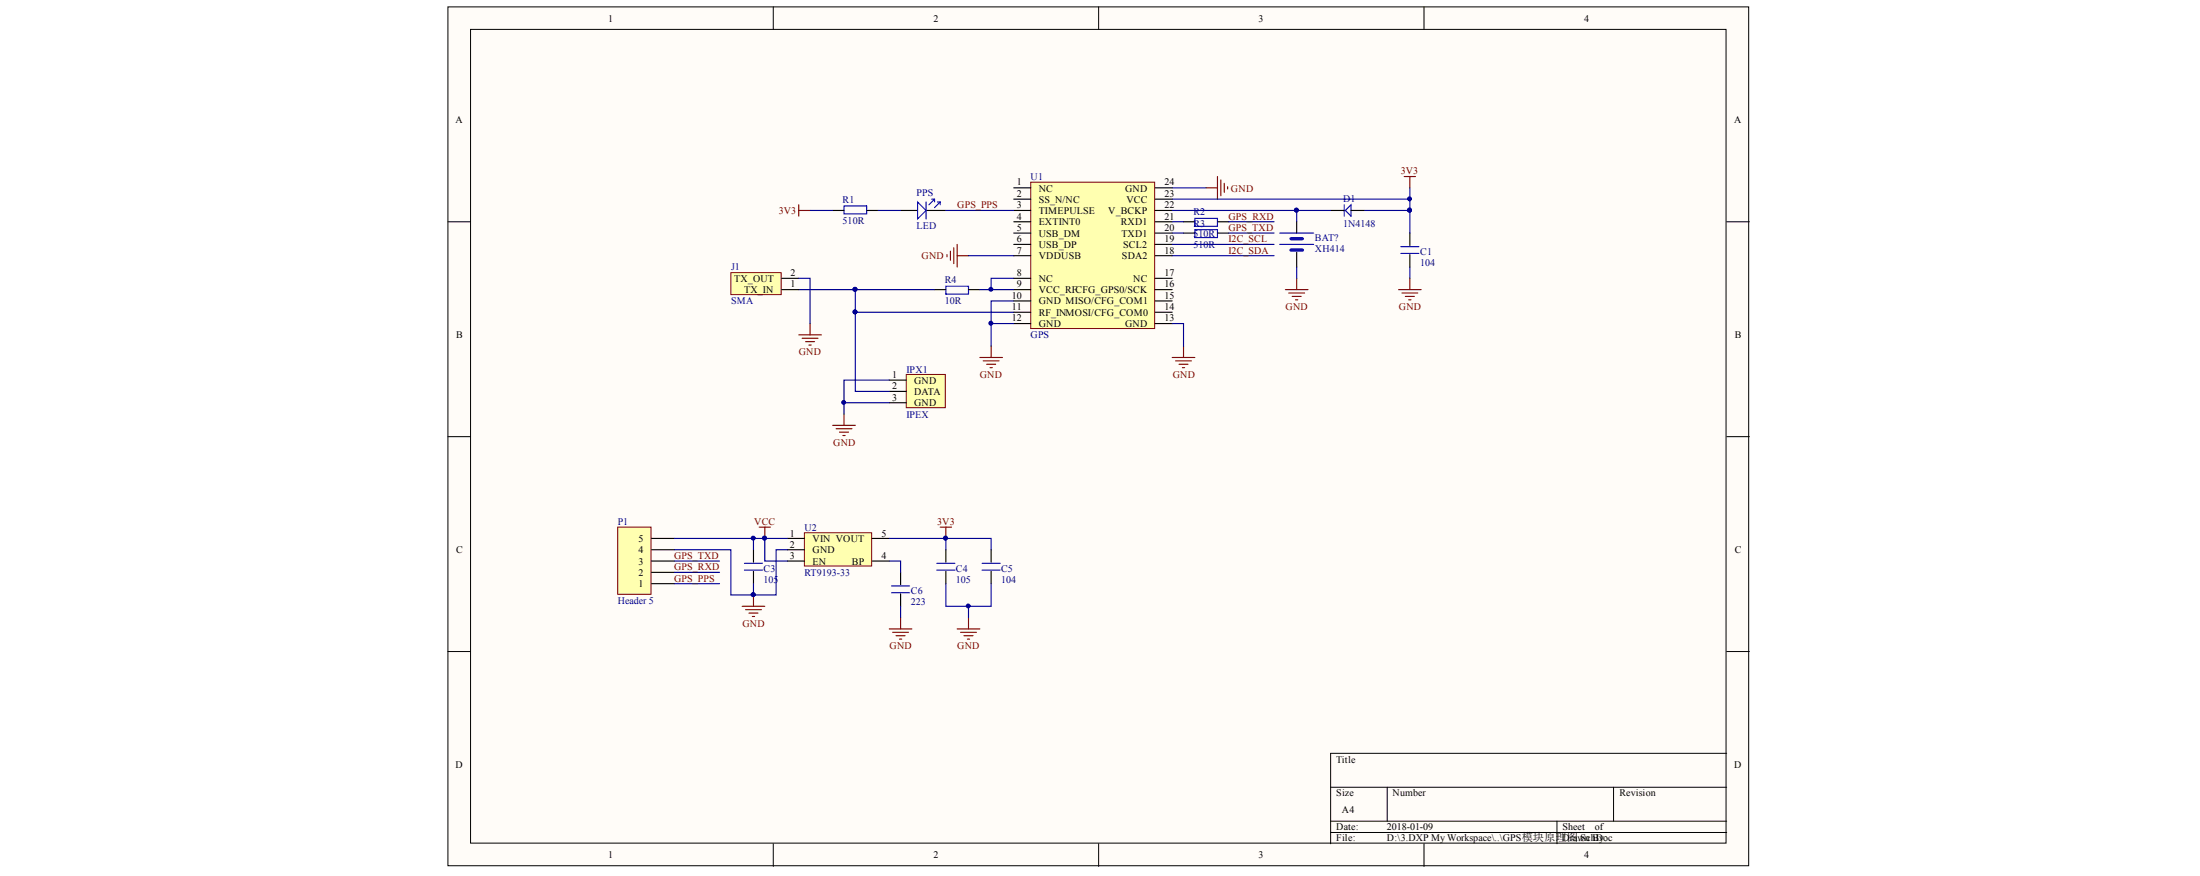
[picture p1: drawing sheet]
<svg xmlns="http://www.w3.org/2000/svg" width="297mm" height="118mm" viewBox="0 0 297 118" stroke-linecap="round" stroke-linejoin="round" font-family="sans-serif">
<g fill="#fffcf8" stroke="#000" stroke-width=".14">
<path d="M60.5 .9h175.6v115.9h-175.6z"/>
<path d="M63.5 4h169.5v109.7h-169.5z"/>
</g>
<g fill="none" stroke="#000" stroke-width=".14">
<path d="M104.4 .9v3.1M148.3 .9v3.1M192.3 .9v3.1M60.5 29.9h3M233.1 29.9h3.1M60.5 58.9h3M233.1 58.9h3.1M60.5 87.9h3M233.1 87.9h3.1M104.4 113.8v3.1M148.3 113.8v3.1M179.7 106.2h53.4"/>
<path d="M179.7 110.8h53.4M179.7 112.3h53.4M187.3 106.2v4.6M192.3 113.8v3.1M210.2 110.8v3M217.9 106.2v4.6M233.1 101.6h-53.4v12.2"/>
</g>
<path d="M139.2 24.6h16.7v19.7h-16.7z" fill="#ffffb0" stroke="#800000" stroke-width=".14"/>
<g fill="none" stroke="#000" stroke-width=".15">
<path d="M136.9 25.3h2.3M136.9 26.9h2.3M136.9 28.4h2.3M136.9 29.9h2.3M136.9 31.4h2.3M136.9 33h2.3M136.9 34.5h2.3M136.9 37.5h2.3M136.9 39.1h2.3M156 25.3h2.3M156 26.9h2.3M156 28.4h2.3"/>
<path d="M156 29.9h2.3M156 31.4h2.3M156 33h2.3M156 34.5h2.3M156 37.5h2.3M156 39.1h2.3M136.9 43.7h2.3M136.9 42.1h2.3M136.9 40.6h2.3M156 43.7h2.3M156 42.1h2.3M156 40.6h2.3"/>
</g>
<path d="M83.4 71.1h4.5v9.1h-4.5z" fill="#ffffb0" stroke="#800000" stroke-width=".14"/>
<path d="M88 78.7h3M88 77.2h3M88 75.7h3M88 74.2h3M88 72.6h3M101.7 74.2v1.6M101.7 77.1v1.6" fill="none" stroke="#000" stroke-width=".15"/>
<path d="M100.5 76.9h2.5M100.5 76h2.5" fill="none" stroke="#00f" stroke-width=".15"/>
<path d="M108.6 71.9h9.1v4.5h-9.1z" fill="#ffffb0" stroke="#800000" stroke-width=".14"/>
<g fill="none" stroke="#000" stroke-width=".15">
<path d="M112.4 28.4h1.6M117 28.4h1.5M121.6 28.4h2.3M125 28.4h2.7M126.2 39.1h1.5M130.8 39.1h1.5M159.8 29.9h1.5M159.8 31.4h1.5M164.4 29.9h1.5M164.4 31.4h1.5M175.1 29.9v1.5M175.1 34v2"/>
<path d="M179.7 28.4h1.8M182.4 28.4h1.8M190.4 31.4v1.7M190.4 34.3v1.7M106.3 72.6h2.3M106.3 74.2h2.3M106.3 75.7h2.3M117.8 72.6h2.3M117.8 75.7h2.3M121.6 77.2v1.7M127.7 74.2v1.6M127.7 77.1v1.6"/>
<path d="M133.8 74.2v1.6M133.8 77.1v1.6M121.6 80.1v1.7"/>
</g>
<g fill="none" stroke="#00f" stroke-width=".15">
<path d="M114 27.8h3v1.1h-3zM123.9 27.2l1.1 1.2-1.1 1.1zM125 27.2v2.3M125.8 26.9h.4v.3M126.2 26.9l-.8 .7M126.6 27.2h.3M126.9 27.2l-.7 .8M126.9 27.2v.4M127.7 38.6h3.1v1.1h-3.1zM161.3 29.5h3.1v1h-3.1zM161.3 31h3.1v1.1h-3.1zM172.8 31.4h4.6"/>
<path d="M172.8 33h4.6M181.5 27.6v1.6M181.6 28.4l.8-.8v1.6zM189.1 34.2h2.5M189.1 33.3h2.5M120.4 80h2.4M120.4 79h2.4M126.5 76.9h2.4M126.5 76h2.4M132.6 76.9h2.4M132.6 76h2.4"/>
</g>
<g fill="none" stroke="#000080" stroke-width=".15">
<path d="M107.8 39.1h7.7v3h21.4M109.4 28.4h3M118.5 28.4h3.1M127.7 28.4h9.2M130.8 34.5h6.1M132.3 39.1h4.6M136.9 37.5h-3.1v1.6M158.3 28.4h16.8v1.5M158.3 25.3h4.6M158.3 29.9h1.5M158.3 31.4h1.5M158.3 33h13.7"/>
<path d="M158.3 34.5h13.7M158.3 26.9h32.1M165.9 29.9h6.1M165.9 31.4h6.1M175.1 28.4h4.6M175.1 36v1.5M184.2 28.4h6.2M190.4 25.3v6.1M190.4 36v1.5M133.8 43.7h3.1M136.9 40.6h-3.1v6.1M158.3 43.7h1.5v3"/>
<path d="M91 74.2h7.7v6.1h6.1v-6.1h1.5M91 72.6h15.3M91 75.7h6.1M91 77.2h6.1M91 78.7h6.1M101.7 72.6v1.6M101.7 78.7v1.6M103.3 72.6v3.1h3M120.1 75.7h1.5v1.5M120.1 72.6h13.7v1.6M127.7 78.7v3.1h6.1v-3.1M127.7 72.6v1.6"/>
<path d="M121.6 81.8v1.5M130.8 81.8v1.5"/>
</g>
<g fill="#000080" stroke="#000080" stroke-width=".14">
<circle cx="101.7" cy="72.6" r=".26"/>
<circle cx="101.7" cy="80.2" r=".26"/>
<circle cx="103.2" cy="72.6" r=".26"/>
<circle cx="127.7" cy="72.6" r=".26"/>
<circle cx="130.7" cy="81.7" r=".26"/>
<circle cx="133.8" cy="39" r=".26"/>
<circle cx="133.8" cy="43.6" r=".26"/>
<circle cx="115.4" cy="39" r=".26"/>
<circle cx="190.3" cy="28.3" r=".26"/>
<circle cx="175" cy="28.3" r=".26"/>
<circle cx="190.3" cy="26.8" r=".26"/>
<circle cx="115.4" cy="42.1" r=".26"/>
</g>
<g fill="none" stroke="#800000" stroke-width=".15">
<path d="M107.8 27.6v1.6M107.8 28.4h1.6M127.9 34.3v.3M128.3 33.9v1.2M128.8 33.4v2.2M129.2 33v3M129.2 34.5h1.6M162.9 25.3h1.5M164.4 23.8v3.1M164.8 24.3v2.1M165.3 24.7v1.3M165.8 25.2v.3"/>
<path d="M173.5 39.1h3.1M174 39.5h2.1M174.5 40h1.2M175.1 37.5v1.6M188.8 39.1h3.1M189.3 39.5h2.1M189.6 23.8h1.5M189.7 40h1.3M190.4 23.8v1.5M190.4 37.5v1.6M107.8 45.2h3.1M108.3 45.6h2.1"/>
<path d="M108.8 46.1h1.2M109.2 46.6h.3M109.4 43.7v1.5M132.3 48.2h3M132.8 48.7h2.1M133.2 49.1h1.2M133.7 49.6h.3M133.8 46.7v1.5M158.3 48.2h3M158.7 48.7h2.2M159.2 49.1h1.2M159.6 49.6h.3"/>
<path d="M159.8 46.7v1.5M174.9 40.4h.3M190.2 40.4h.3M102.5 71.1h1.5M103.3 71.1v1.5M126.9 71.1h1.6M127.7 71.1v1.5M100.2 81.8h3.1M100.7 82.3h2.1M101.1 82.7h1.2M101.6 83.2h.3M101.7 80.3v1.5"/>
<path d="M120.1 84.8h3M120.5 85.3h2.2M121 85.8h1.2M121.4 86.2h.3M121.6 83.3v1.5M129.2 84.8h3.1M129.7 85.3h2.1M130.2 85.8h1.2M130.6 86.2h.3M130.8 83.3v1.5"/>
</g>
<path d="M174.3 32.2h1.5M174.3 33.7h1.5" fill="none" stroke="#00f" stroke-width=".46"/>
<path d="M122.4 50.5h5.2v4.5h-5.2z" fill="#ffffb0" stroke="#800000" stroke-width=".14"/>
<path d="M120.1 51.3h2.3M120.1 52.8h2.3M120.1 54.3h2.3" fill="none" stroke="#000" stroke-width=".15"/>
<path d="M112.4 57.4h3.1M112.9 57.8h2.1M113.3 58.3h1.3M113.8 58.8h.3M114 55.9v1.5" fill="none" stroke="#800000" stroke-width=".15"/>
<path d="M114 54.3h6.1M115.5 42.1v10.7h4.6M120.1 51.3h-6.1v4.6" fill="none" stroke="#000080" stroke-width=".15"/>
<g fill="#000080" stroke="#000080" stroke-width=".14">
<circle cx="113.9" cy="54.3" r=".26"/>
<circle cx="115.4" cy="42.1" r=".26"/>
</g>
<path d="M98.7 36.8h6.8v2.9h-6.8z" fill="#ffffb0" stroke="#800000" stroke-width=".14"/>
<path d="M105.6 39.1h2.2M105.6 37.5h2.2" fill="none" stroke="#000" stroke-width=".15"/>
<path d="M107.8 37.5h1.6v6.2M115.5 39.1h10.7" fill="none" stroke="#000080" stroke-width=".15"/>
<circle cx="115.4" cy="39" r=".26" fill="#000080" stroke="#000080" stroke-width=".14"/>
<g font-size="1.4">
<text x="82.1" y="3">1</text>
<text x="126" y="3">2</text>
<text x="169.9" y="3">3</text>
<text x="213.9" y="3">4</text>
<text x="61.5" y="16.6">A</text>
<text x="234.1" y="16.6">A</text>
<text x="137.3" y="25">1</text>
<text x="137.3" y="26.6">2</text>
<text x="137.3" y="28.1">3</text>
<text x="137.3" y="29.6">4</text>
<text x="140.2" y="25.8">NC</text>
<text x="140.2" y="27.4">SS_N/NC</text>
<text x="140.2" y="28.9">TIMEPULSE</text>
<text x="149.6" y="28.9">V_BCKP</text>
<text x="151.9" y="25.8">GND</text>
<text x="152.1" y="27.4">VCC</text>
<text x="157.2" y="29.6">21</text>
<text x="157.2" y="28.1">22</text>
<text x="157.2" y="26.6">23</text>
<text x="157.2" y="25">24</text>
<text x="137.3" y="31.2">5</text>
<text x="137.3" y="32.7">6</text>
<text x="137.3" y="34.2">7</text>
<text x="140.2" y="30.4">EXTINT0</text>
<text x="140.2" y="31.9">USB_DM</text>
<text x="140.2" y="33.4">USB_DP</text>
<text x="140.2" y="35">VDDUSB</text>
<text x="151.3" y="30.4">RXD1</text>
<text x="151.4" y="31.9">TXD1</text>
<text x="151.5" y="35">SDA2</text>
<text x="151.7" y="33.4">SCL2</text>
<text x="157.2" y="31.2">20</text>
<text x="157.2" y="32.7">19</text>
<text x="157.2" y="34.2">18</text>
<text x="99.1" y="38">TX_OUT</text>
<text x="100.5" y="39.5">TX_IN</text>
<text x="106.7" y="38.8">1</text>
<text x="106.7" y="37.2">2</text>
<text x="136.6" y="41.8">11</text>
<text x="136.6" y="40.3">10</text>
<text x="137.3" y="37.2">8</text>
<text x="137.3" y="38.8">9</text>
<text x="140.2" y="38">NC</text>
<text x="140.2" y="39.5">VCC_RFCFG_GPS0/SCK</text>
<text x="140.2" y="41">GND MISO/CFG_COM1</text>
<text x="153" y="38">NC</text>
<text x="157.2" y="37.2">17</text>
<text x="157.2" y="38.8">16</text>
<text x="157.2" y="40.3">15</text>
<text x="157.2" y="41.8">14</text>
<text x="61.6" y="45.6">B</text>
<text x="136.6" y="43.3">12</text>
<text x="140.2" y="44.1">GND</text>
<text x="140.2" y="42.6">RF_INMOSI/CFG_COM0</text>
<text x="151.9" y="44.1">GND</text>
<text x="157.2" y="43.3">13</text>
<text x="234.2" y="45.6">B</text>
<text x="120.4" y="51">1</text>
<text x="120.4" y="52.5">2</text>
<text x="123.4" y="51.8">GND</text>
<text x="123.4" y="53.3">DATA</text>
<text x="120.4" y="54.1">3</text>
<text x="123.4" y="54.8">GND</text>
<text x="61.6" y="74.7">C</text>
<text x="86.2" y="77.7">2</text>
<text x="86.2" y="76.2">3</text>
<text x="86.2" y="74.7">4</text>
<text x="86.2" y="73.1">5</text>
<text x="106.7" y="72.4">1</text>
<text x="106.7" y="73.9">2</text>
<text x="106.7" y="75.4">3</text>
<text x="109.7" y="73.1">VIN VOUT</text>
<text x="109.7" y="74.7">GND</text>
<text x="109.7" y="76.2">EN</text>
<text x="115" y="76.2">BP</text>
<text x="119" y="75.4">4</text>
<text x="119" y="72.4">5</text>
<text x="234.2" y="74.7">C</text>
<text x="86.2" y="79.2">1</text>
<text x="61.5" y="103.6">D</text>
<text x="180.4" y="102.9">Title</text>
<text x="180.4" y="107.4">Size</text>
<text x="188" y="107.4">Number</text>
<text x="218.6" y="107.4">Revision</text>
<text x="234.1" y="103.6">D</text>
<text x="180.4" y="112">Date:</text>
<text x="180.4" y="113.5">File:</text>
<text x="181.2" y="109.7">A4</text>
<text x="187.3" y="112">2018-01-09</text>
<text x="187.3" y="113.5">D:\3.DXP My Workspace\..\GPS模块原理图.SchDoc</text>
<text x="211" y="112">Sheet</text>
<text x="211" y="113.5">Drawn By:</text>
<text x="215.3" y="112">of</text>
<text x="82.1" y="115.8">1</text>
<text x="126" y="115.8">2</text>
<text x="169.9" y="115.8">3</text>
<text x="213.9" y="115.8">4</text>
</g>
<g font-size="1.4" fill="#800000">
<text x="189.1" y="23.5">3V3</text>
<text x="105.1" y="28.9">3V3</text>
<text x="129.2" y="28.1">GPS_PPS</text>
<text x="165.9" y="29.6">GPS_RXD</text>
<text x="166.2" y="25.8">GND</text>
<text x="124.4" y="35">GND</text>
<text x="165.9" y="31.2">GPS_TXD</text>
<text x="165.9" y="32.7">I2C_SCL</text>
<text x="165.9" y="34.2">I2C_SDA</text>
<text x="173.6" y="41.8">GND</text>
<text x="188.9" y="41.8">GND</text>
<text x="107.8" y="47.9">GND</text>
<text x="132.3" y="51">GND</text>
<text x="158.3" y="51">GND</text>
<text x="112.5" y="60.1">GND</text>
<text x="101.8" y="70.8">VCC</text>
<text x="126.5" y="70.8">3V3</text>
<text x="91" y="75.4">GPS_TXD</text>
<text x="91" y="76.9">GPS_RXD</text>
<text x="91" y="78.5">GPS_PPS</text>
<text x="100.2" y="84.5">GND</text>
<text x="120.1" y="87.6">GND</text>
<text x="129.2" y="87.6">GND</text>
</g>
<g font-size="1.4" fill="#000080">
<text x="113.8" y="27.4">R1</text>
<text x="123.7" y="26.4">PPS</text>
<text x="139.1" y="24.2">U1</text>
<text x="161.1" y="29">R2</text>
<text x="181.3" y="27.2">D1</text>
<text x="113.8" y="30.2">510R</text>
<text x="123.7" y="30.9">LED</text>
<text x="161.1" y="31.9">510R</text>
<text x="161.1" y="30.6">R3</text>
<text x="161.1" y="33.4">510R</text>
<text x="177.5" y="32.5">BAT?</text>
<text x="177.5" y="34">XH414</text>
<text x="181.3" y="30.6">1N4148</text>
<text x="191.8" y="34.4">C1</text>
<text x="191.8" y="35.9">104</text>
<text x="98.7" y="36.5">J1</text>
<text x="98.7" y="41">SMA</text>
<text x="127.6" y="38.2">R4</text>
<text x="127.6" y="41">10R</text>
<text x="139.1" y="45.6">GPS</text>
<text x="122.4" y="50.3">IPX1</text>
<text x="122.4" y="56.3">IPEX</text>
<text x="83.4" y="70.8">P1</text>
<text x="108.6" y="71.6">U2</text>
<text x="103.1" y="77.1">C3</text>
<text x="108.6" y="77.7">RT9193-33</text>
<text x="129.1" y="77.1">C4</text>
<text x="135.2" y="77.1">C5</text>
<text x="83.4" y="81.5">Header 5</text>
<text x="103.1" y="78.6">105</text>
<text x="123" y="80.2">C6</text>
<text x="123" y="81.7">223</text>
<text x="129.1" y="78.6">105</text>
<text x="135.2" y="78.6">104</text>
</g>
</svg>
